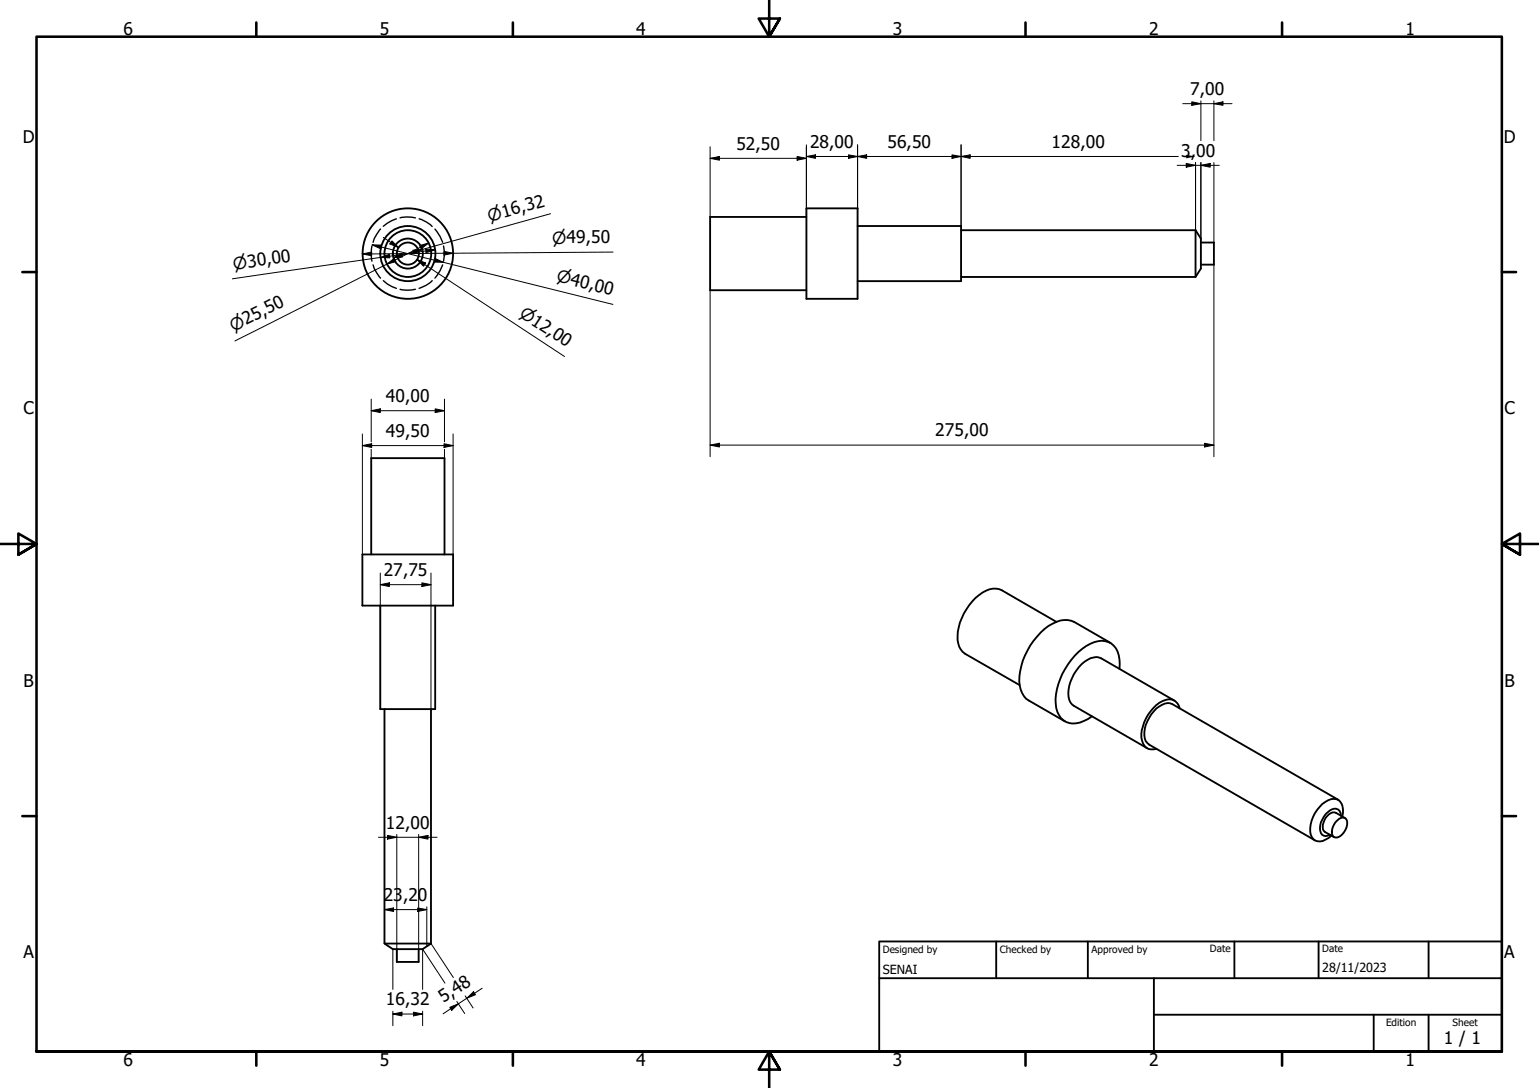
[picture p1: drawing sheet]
<svg xmlns="http://www.w3.org/2000/svg" width="420mm" height="297mm" viewBox="0 0 420 297" stroke-linecap="round" stroke-linejoin="round" font-family="sans-serif">
<!-- layer: Hidden (ISO) -->
<path d="M108.2 59.7l-1.3 .5-2.3 1.6M109.2 59.5a8.6 8.6 0 0 1 4.2 0M114.4 59.7a8.4 8.4 0 0 1 3.6 2.1M101.5 67.2l-.2 2 .2 2.1M101.9 72.3a10.4 10.4 0 0 0 2 3.6M103.9 62.5a10.4 10.4 0 0 0-2 3.7M104.6 76.6l1.1 .9 2.5 1.2M109.2 79a8.6 8.6 0 0 0 4.2 0M118 76.6a8.4 8.4 0 0 1-3.6 2.1M118.7 62.5l1.4 2.1 .7 1.6M120.8 72.3l-.7 1.6-1.4 2M121.1 67.2l.2 1.3-.2 2.8" fill="none" stroke="#000" stroke-width=".38"/>
<!-- layer: Visible (ISO) -->
<g fill="none" stroke="#000" stroke-width=".51">
<path d="M220.2 59.2h-26.3v20h26.3M220.2 56.9h13.9v24.7h-13.9zM234.1 61.7h28.3v15.1h-28.3M262.4 62.9h64M326.4 62.9l1.5 2.2v8.2l-1.5 2.3h-64M326.4 62.9v12.7M327.9 66.2h3.5v6h-3.5M98.9 151.4h24.8v13.9h-24.8zM101.3 151.4v-26.3h20v26.3M103.8 165.3v28.3h15v-28.3M288.4 169.8l-14.9-8.7a5.5 5.5 0 0 0-6.2 1.4 15.4 15.4 0 0 0-5.9 12.2 4.8 4.8 0 0 0 2.1 3.8l14.9 8.6M303.1 175.5l-9.9-5.7a6.3 6.3 0 0 0-5.9 .5 18.8 18.8 0 0 0-8.9 16.8 5.9 5.9 0 0 0 2.5 4.1l9.9 5.8"/>
<path d="M105 193.6v64l2.3 1.5h8.1l2.3-1.5M117.7 193.6v64M305.6 182.6a7.5 7.5 0 0 0-2.2-6.9 5.5 5.5 0 0 0-5.7 .1 18.9 18.9 0 0 0-9.5 16.3 5 5 0 0 0 2.4 4.7 5 5 0 0 0 5.3 0l2.2-1.2M320.7 191.3l-20-11.5a4.4 4.4 0 0 0-4.6 .8 11.8 11.8 0 0 0-4.4 9.6 3.2 3.2 0 0 0 1.5 2.5l20 11.6M322.1 193.4a3 3 0 0 0-4.8-2 11.5 11.5 0 0 0-5.7 9.9 3.1 3.1 0 0 0 3.3 3.3l.8-.1M365.4 218.4l-45.3-26.1a4 4 0 0 0-4.4 1.1 9.7 9.7 0 0 0-3.2 8.3l.3 .7 1 .9 45.2 26.1M365.1 224a1.44 1.44 0 0 1 1.5-.8 1.44 1.44 0 0 1 1.2 1.2 4.4 4.4 0 0 1-2.7 4.2 1.41 1.41 0 0 1-1.4-.6 1.41 1.41 0 0 1 0-1.4 4.7 4.7 0 0 1 1.4-2.6zM366.1 222.7a1.73 1.73 0 0 0-.9-1.8 1.73 1.73 0 0 0-2 .3 5.9 5.9 0 0 0-2.6 6.2 1.62 1.62 0 0 0 2.5 .5M366.5 222.9a4.2 4.2 0 0 0-1.1-4.5 3.9 3.9 0 0 0-4.4 1.1 9.5 9.5 0 0 0-3.2 8.3 2.51 2.51 0 0 0 4.1 1.4l1.6-1.1M367.2 223.4l-2.5-1.5a2.48 2.48 0 0 0-2.8 1.4l-.3 .7a2.58 2.58 0 0 0 .1 3.1l2.5 1.4M105 257.6h12.7M108.3 259.1v3.5h6v-3.5"/>
<circle cx="111.3" cy="69.2" r="3"/>
<circle cx="111.3" cy="69.2" r="4.1"/>
<circle cx="111.3" cy="69.2" r="6.4"/>
<circle cx="111.3" cy="69.2" r="7.5"/>
<circle cx="111.3" cy="69.2" r="12.4"/>
</g>
<!-- layer: Border (ISO) -->
<g fill="none" stroke="#000" stroke-width=".7">
<path d="M70 6.1v3.9M140 6.1v3.9M210 0v10l-2.9-4.9h5.8l-2.9 4.9 2.9-4.9M280 6.1v3.9M350 6.1v3.9M6.1 74.3h3.9M410 74.3h3.9M0 148.5h10l-5-2.8v5.7l5-2.9-5 2.9M420 148.5h-10l5-2.8v5.7l-5-2.9 5 2.9M6.1 222.8h3.9M410 222.8h3.9M10 287.1v-277.1h400v277.1h-400h400"/>
<path d="M70 287.1v3.8M140 287.1v3.8M212.9 292l-2.9-4.9 2.9 4.9h-5.8l2.9-4.9v9.9M280 287.1v3.8M350 287.1v3.8"/>
</g>
<!-- layer: Title (ISO) -->
<path d="M240 257h170v30.1h-170zM272 257v10.1M297 257v10.1M337 257v10.1M360 257v10.1M390 257v10.1M240 267.1h170M315 277h95M315 267.1v20M375 277v10.1M390 277v10.1" fill="none" stroke="#000" stroke-width=".51"/>
<!-- layer: Dimension (ISO) -->
<g fill="none" stroke="#000" stroke-width=".27">
<path d="M220.2 39.5v19.7M234.1 39.5v22.2M262.4 39.5v22.2M322.9 28.3h13.5M325.4 27.8l2.5 .5-2.5 .5zM327.9 27.5v10.9M331.4 28.3l2.5-.5v1zM331.4 27.5v10.9M150.3 58.3l-42.9 12M193.9 43.2l2.5-.5v1zM193.9 40.1v19.1M193.9 43.2h26.3"/>
<path d="M217.6 42.7l2.6 .5-2.6 .5zM220.2 42.7l2.4-.4v.9zM220.2 42.7h101.5M231.6 42.3l2.5 .4-2.5 .5zM234.1 42.7l2.5-.4v.9zM259.9 42.3l2.5 .4-2.5 .5zM262.4 42.7l2.5-.4v.9zM321.4 45.1h11.5M323.8 44.6l2.6 .5-2.6 .5zM326.4 44.4v18.5M327.9 45.1l2.5-.5v1zM327.9 44.4v20.7"/>
<path d="M331.4 44.4v21.8M98.9 69.3l2.6-.5v1zM101.6 66.9h2.5l-.2 1zM101.6 66.9l65.7 16.2M103.9 70.3l2.4-.8 .1 .9zM104.6 64.8l4.2 2.8M105.6 72.1l2-1.6 .5 .9zM107 65.8l1.8 1.8-2.4-1zM107.4 70.3l2.3-1.1 .2 1zM112.7 68.3l2.6-.2-2.3 1.2zM113.9 70.9l2.3 .9-.6 .9zM114.6 67l2.4-.7-2 1.6z"/>
<path d="M115.9 72.2l-2-1.3 40.2 26.4M116.2 68l2.5 .2-2.4 .8zM117 66.3l-52.9 26.8M118.7 70.5l2.3 1.1h-2.5zM118.7 68.2l-55.3 7.9M121.2 68.6l2.5 .5-2.5 .5zM167.4 68.8l-68.5 .5M193.9 79.2v45.5M331.4 72.2v52.5M98.9 118.5v32.9M101.3 112.1l2.5-.5v1zM101.3 112.1h20"/>
<path d="M101.3 109v11.6M118.8 111.6l2.5 .5-2.5 .5zM121.3 109v11.6M123.7 118.5v32.9M98.9 121.7l2.6-.6v1.1zM98.9 121.7h24.8M101.3 122.7v2.4M121.2 121.1l2.5 .6-2.5 .5zM121.3 122.7v2.4M193.9 121.5l2.5-.5v1zM193.9 121.5h137.5M328.9 121l2.5 .5-2.5 .5z"/>
<path d="M103.8 159.6l2.5-.5v1zM103.8 159.6h13.9M103.8 156.4v37.2M115.2 159.1l2.5 .5-2.5 .5zM117.7 156.4v37.2M103.3 228.6h16M105.8 228.1l2.5 .5-2.5 .5zM108.3 227.8v34.8M114.3 228.6l2.5-.5v1zM114.3 227.8v31.3M105 248.3l2.4-.4v.9zM105 248.3h11.5"/>
<path d="M105 247.6v10M107.3 259.1v11M114 247.9l2.5 .4-2.5 .5zM116.5 247.6v10.8M117.7 257.6l6.1 9.3M107.3 276.8l2.4-.5v1.1zM107.3 276.8h8.1M107.3 276.1v3.9M112.9 276.3l2.5 .5-2.5 .6zM115.4 276.1v3.9M121.5 268.4l-6.1-9.3v11M122.8 275l2.4-.9-1.9 1.7z"/>
<path d="M124.7 273.4l2.2 3.3M127 271.9l2.2 3.3M127.4 272.5l1.9-1.8 .5 .9zM131.6 269.8l-10.6 7"/>
</g>
<g fill="#000">
<path d="M325.4 27.8l2.5 .5-2.5 .5z" fill-rule="evenodd"/>
<path d="M331.4 28.3l2.5-.5v1z" fill-rule="evenodd"/>
<path d="M193.9 43.2l2.5-.5v1z" fill-rule="evenodd"/>
<path d="M217.6 42.7l2.6 .5-2.6 .5z" fill-rule="evenodd"/>
<path d="M220.2 42.7l2.4-.4v.9z" fill-rule="evenodd"/>
<path d="M231.6 42.3l2.5 .4-2.5 .5z" fill-rule="evenodd"/>
<path d="M234.1 42.7l2.5-.4v.9z" fill-rule="evenodd"/>
<path d="M259.9 42.3l2.5 .4-2.5 .5z" fill-rule="evenodd"/>
<path d="M262.4 42.7l2.5-.4v.9z" fill-rule="evenodd"/>
<path d="M323.8 42.3l2.6 .4-2.6 .5z" fill-rule="evenodd"/>
<path d="M323.8 44.6l2.6 .5-2.6 .5z" fill-rule="evenodd"/>
<path d="M327.9 45.1l2.5-.5v1z" fill-rule="evenodd"/>
<path d="M98.9 69.3l2.6-.5v1z" fill-rule="evenodd"/>
<path d="M101.6 66.9h2.5l-.2 1z" fill-rule="evenodd"/>
<path d="M103.9 70.3l2.4-.8 .1 .9z" fill-rule="evenodd"/>
<path d="M107 65.8l1.8 1.8-2.4-1z" fill-rule="evenodd"/>
<path d="M105.6 72.1l2-1.6 .5 .9z" fill-rule="evenodd"/>
<path d="M107.4 70.3l2.3-1.1 .2 1z" fill-rule="evenodd"/>
<path d="M112.7 68.3l2.6-.2-2.3 1.2z" fill-rule="evenodd"/>
<path d="M114.6 67l2.4-.7-2 1.6z" fill-rule="evenodd"/>
<path d="M113.9 70.9l2.3 .9-.6 .9z" fill-rule="evenodd"/>
<path d="M116.2 68l2.5 .2-2.4 .8z" fill-rule="evenodd"/>
<path d="M118.7 70.5l2.3 1.1h-2.5z" fill-rule="evenodd"/>
<path d="M121.2 68.6l2.5 .5-2.5 .5z" fill-rule="evenodd"/>
<path d="M101.3 112.1l2.5-.5v1z" fill-rule="evenodd"/>
<path d="M118.8 111.6l2.5 .5-2.5 .5z" fill-rule="evenodd"/>
<path d="M98.9 121.7l2.6-.6v1.1z" fill-rule="evenodd"/>
<path d="M121.2 121.1l2.5 .6-2.5 .5z" fill-rule="evenodd"/>
<path d="M193.9 121.5l2.5-.5v1z" fill-rule="evenodd"/>
<path d="M328.9 121l2.5 .5-2.5 .5z" fill-rule="evenodd"/>
<path d="M103.8 159.6l2.5-.5v1z" fill-rule="evenodd"/>
<path d="M115.2 159.1l2.5 .5-2.5 .5z" fill-rule="evenodd"/>
<path d="M105.8 228.1l2.5 .5-2.5 .5z" fill-rule="evenodd"/>
<path d="M114.3 228.6l2.5-.5v1z" fill-rule="evenodd"/>
<path d="M105 248.3l2.4-.4v.9z" fill-rule="evenodd"/>
<path d="M114 247.9l2.5 .4-2.5 .5z" fill-rule="evenodd"/>
<path d="M107.3 276.8l2.4-.5v1.1z" fill-rule="evenodd"/>
<path d="M112.9 276.3l2.5 .5-2.5 .6z" fill-rule="evenodd"/>
<path d="M122.8 275l2.4-.9-1.9 1.7z" fill-rule="evenodd"/>
<path d="M127.4 272.5l1.9-1.8 .5 .9z" fill-rule="evenodd"/>
</g>
<g font-size="4.8">
<text x="33.7" y="9.6">6</text>
<text x="103.7" y="9.6">5</text>
<text x="173.7" y="9.6">4</text>
<text x="243.7" y="9.6">3</text>
<text x="313.7" y="9.6">2</text>
<text x="383.7" y="9.6">1</text>
<text x="324.9" y="25.9">7,00</text>
<text x="6.2" y="38.9">D</text>
<text x="201" y="40.8">52,50</text>
<text x="221.2" y="40.4">28,00</text>
<text x="242.3" y="40.4">56,50</text>
<text x="287.1" y="40.4">128,00</text>
<text x="410.5" y="38.9">D</text>
<text x="322.5" y="42.8">3,00</text>
<text x="6.4" y="113.1">C</text>
<text x="105.3" y="109.7">40,00</text>
<text x="410.7" y="113.1">C</text>
<text x="105.3" y="119.2">49,50</text>
<text x="255.3" y="119.1">275,00</text>
<text x="104.8" y="157.2">27,75</text>
<text x="6.4" y="187.4">B</text>
<text x="410.7" y="187.4">B</text>
<text x="105.3" y="226.2">12,00</text>
<text x="104.8" y="246">23,20</text>
<text x="6.4" y="261.7">A</text>
<text x="410.7" y="261.7">A</text>
<text x="105.3" y="274.4">16,32</text>
<text x="121.1" y="273.9" transform="rotate(-33 121.1 273.9)">5,48</text>
<text x="394.2" y="285">1 / 1</text>
<text x="33.7" y="290.9">6</text>
<text x="103.7" y="290.9">5</text>
<text x="173.7" y="290.9">4</text>
<text x="243.7" y="290.9">3</text>
<text x="313.7" y="290.9">2</text>
<text x="383.7" y="290.9">1</text>
</g>
<g font-size="4.6">
<text x="133.6" y="60.5" transform="rotate(-16 133.6 60.5)">⌀16,32</text>
<text x="150.7" y="66.5">⌀49,50</text>
<text x="63.9" y="73.6" transform="rotate(-8 63.9 73.6)">⌀30,00</text>
<text x="151.7" y="76.8" transform="rotate(14 151.7 76.8)">⌀40,00</text>
<text x="141.5" y="86.2" transform="rotate(33 141.5 86.2)">⌀12,00</text>
<text x="63.8" y="90.6" transform="rotate(-27 63.8 90.6)">⌀25,50</text>
</g>
<g font-size="3.4">
<text x="241" y="266">SENAI</text>
<text x="361" y="265.5">28/11/2023</text>
</g>
<g font-size="2.7">
<text x="241" y="260.1">Designed by</text>
<text x="273" y="260.1">Checked by</text>
<text x="298" y="260.1">Approved by</text>
<text x="330.3" y="260">Date</text>
<text x="361" y="260">Date</text>
<text x="378.4" y="280.1">Edition</text>
<text x="396.6" y="280.1">Sheet</text>
</g>
</svg>
